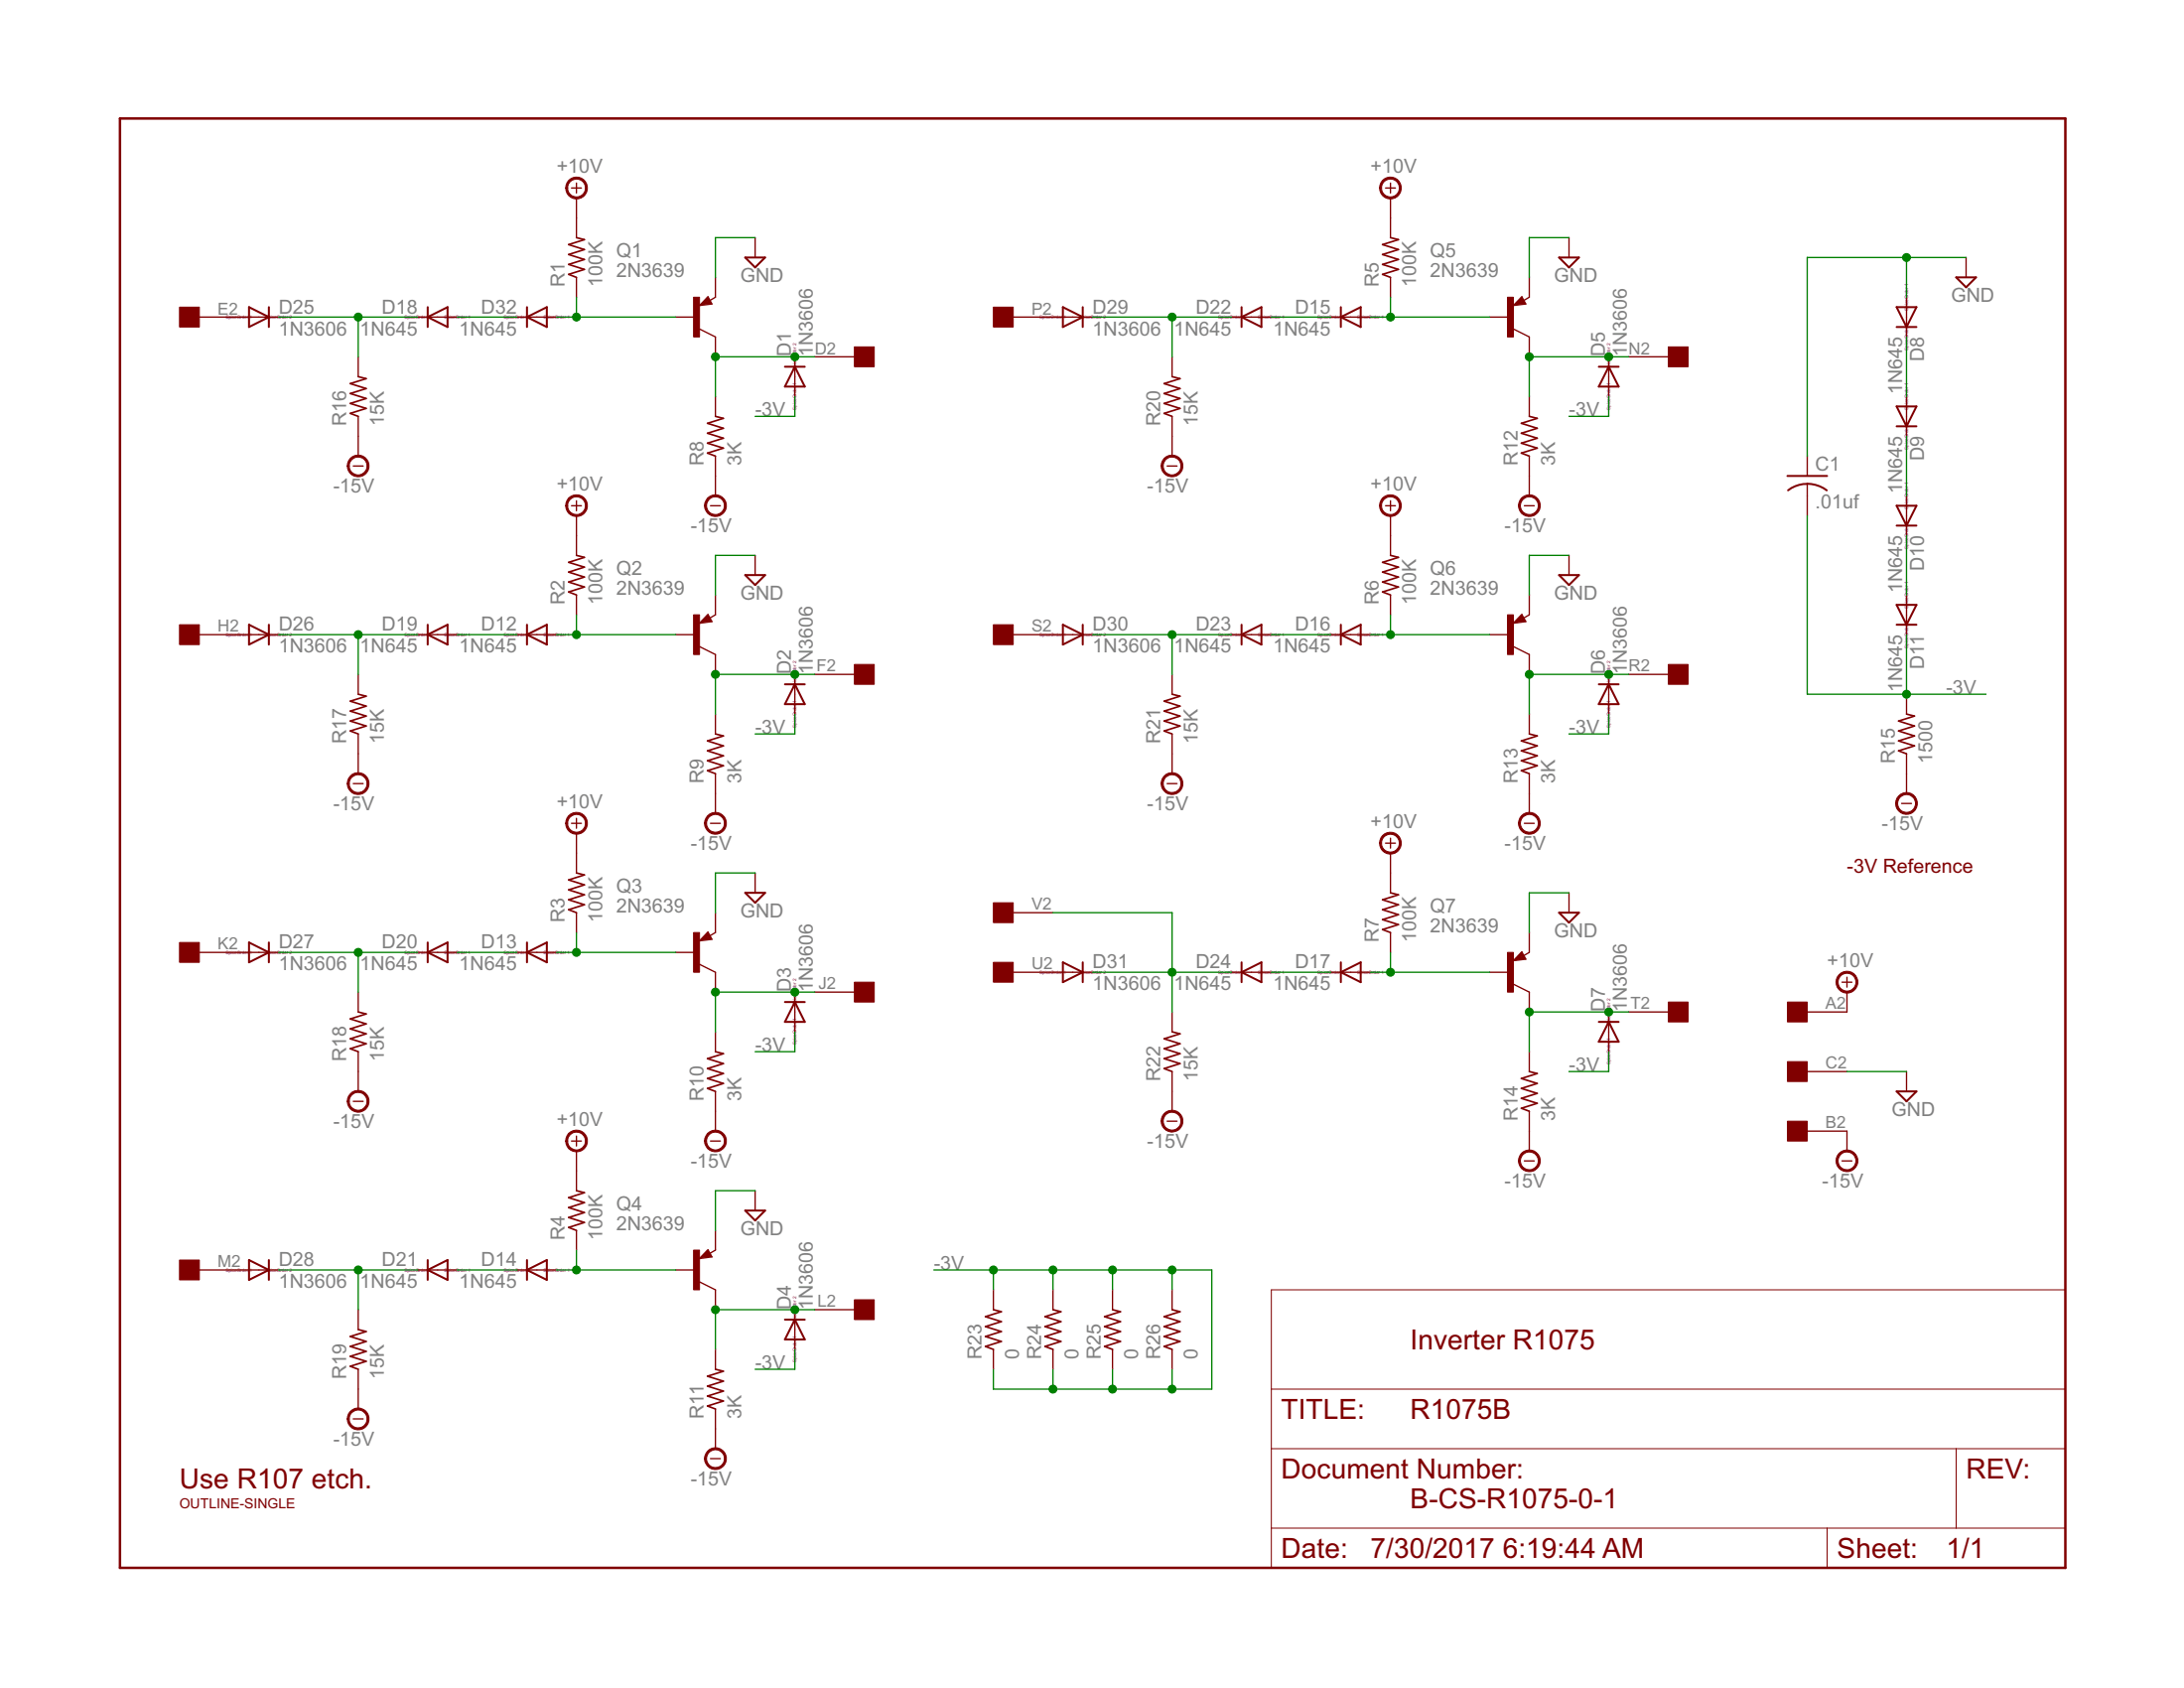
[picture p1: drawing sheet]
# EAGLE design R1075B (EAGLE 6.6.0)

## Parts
C1  .01uf  C-US  [C063-025X075]
D1  1N3606  1N4148DO35-10  [DO35-10]
D2  1N3606  1N4148DO35-10  [DO35-10]
D3  1N3606  1N4148DO35-10  [DO35-10]
D4  1N3606  1N4148DO35-10  [DO35-10]
D5  1N3606  1N4148DO35-10  [DO35-10]
D6  1N3606  1N4148DO35-10  [DO35-10]
D7  1N3606  1N4148DO35-10  [DO35-10]
D8  1N645  1N4148DO35-10  [DO35-10]
D9  1N645  1N4148DO35-10  [DO35-10]
D10  1N645  1N4148DO35-10  [DO35-10]
D11  1N645  1N4148DO35-10  [DO35-10]
D12  1N645  1N4148DO35-10  [DO35-10]
D13  1N645  1N4148DO35-10  [DO35-10]
D14  1N645  1N4148DO35-10  [DO35-10]
D15  1N645  1N4148DO35-10  [DO35-10]
D16  1N645  1N4148DO35-10  [DO35-10]
D17  1N645  1N4148DO35-10  [DO35-10]
D18  1N645  1N4148DO35-10  [DO35-10]
D19  1N645  1N4148DO35-10  [DO35-10]
D20  1N645  1N4148DO35-10  [DO35-10]
D21  1N645  1N4148DO35-10  [DO35-10]
D22  1N645  1N4148DO35-10  [DO35-10]
D23  1N645  1N4148DO35-10  [DO35-10]
D24  1N645  1N4148DO35-10  [DO35-10]
D25  1N3606  1N4148DO35-10  [DO35-10]
D26  1N3606  1N4148DO35-10  [DO35-10]
D27  1N3606  1N4148DO35-10  [DO35-10]
D28  1N3606  1N4148DO35-10  [DO35-10]
D29  1N3606  1N4148DO35-10  [DO35-10]
D30  1N3606  1N4148DO35-10  [DO35-10]
D31  1N3606  1N4148DO35-10  [DO35-10]
D32  1N645  1N4148DO35-10  [DO35-10]
Q1  2N3639  2N3637  [TO39]
Q2  2N3639  2N3637  [TO39]
Q3  2N3639  2N3637  [TO39]
Q4  2N3639  2N3637  [TO39]
Q5  2N3639  2N3637  [TO39]
Q6  2N3639  2N3637  [TO39]
Q7  2N3639  2N3637  [TO39]
R1  100K  R-US_0207/10  [0207/10]
R2  100K  R-US_0207/10  [0207/10]
R3  100K  R-US_0207/10  [0207/10]
R4  100K  R-US_0207/10  [0207/10]
R5  100K  R-US_0207/10  [0207/10]
R6  100K  R-US_0207/10  [0207/10]
R7  100K  R-US_0207/10  [0207/10]
R8  3K  R-US_0207/10  [0207/10]
R9  3K  R-US_0207/10  [0207/10]
R10  3K  R-US_0207/10  [0207/10]
R11  3K  R-US_0207/10  [0207/10]
R12  3K  R-US_0207/10  [0207/10]
R13  3K  R-US_0207/10  [0207/10]
R14  3K  R-US_0207/10  [0207/10]
R15  1500  R-US_0207/10  [0207/10]
R16  15K  R-US_0207/10  [0207/10]
R17  15K  R-US_0207/10  [0207/10]
R18  15K  R-US_0207/10  [0207/10]
R19  15K  R-US_0207/10  [0207/10]
R20  15K  R-US_0207/10  [0207/10]
R21  15K  R-US_0207/10  [0207/10]
R22  15K  R-US_0207/10  [0207/10]
R23  0  R-US_0207/10  [0207/10]
R24  0  R-US_0207/10  [0207/10]
R25  0  R-US_0207/10  [0207/10]
R26  0  R-US_0207/10  [0207/10]
U$1  OUTLINE-SINGLE  [SINGLE]
U$2  EDGE-1  [EDGE-CON1]

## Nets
+10V [Power]: R1.2 R2.2 R3.2 R4.2 R5.2 R6.2 R7.2 U$2.A2
-3V [Power]: C1.2 D1.A D2.A D3.A D4.A D5.A D6.A D7.A D11.C R15.2 R23.1 R23.2 R24.1 R24.2 R25.1 R25.2 R26.1 R26.2
-15V [Power]: R8.1 R9.1 R10.1 R11.1 R12.1 R13.1 R14.1 R15.1 R16.1 R17.1 R18.1 R19.1 R20.1 R21.1 R22.1 U$2.B2
GND [Power]: C1.1 D8.A Q1.1(E) Q2.1(E) Q3.1(E) Q4.1(E) Q5.1(E) Q6.1(E) Q7.1(E) U$2.C2
N$1: D7.C Q7.3(C) R14.2 U$2.T2
N$2: D12.A Q2.2(B) R2.1
N$3: D8.C D9.A
N$4: D2.C Q2.3(C) R9.2 U$2.F2
N$5: D26.A U$2.H2
N$6: D19.C D26.C R17.2
N$7: D12.C D19.A
N$8: D13.A Q3.2(B) R3.1
N$9: D3.C Q3.3(C) R10.2 U$2.J2
N$10: D27.A U$2.K2
N$11: D20.C D27.C R18.2
N$12: D13.C D20.A
N$13: D9.C D10.A
N$14: D31.A U$2.U2
N$15: D17.A Q7.2(B) R7.1
N$16: D10.C D11.A
N$17: D24.C D31.C R22.2 U$2.V2
N$18: D17.C D24.A
N$19: D32.A Q1.2(B) R1.1
N$20: D1.C Q1.3(C) R8.2 U$2.D2
N$21: D25.A U$2.E2
N$22: D18.C D25.C R16.2
N$23: D18.A D32.C
N$24: D14.A Q4.2(B) R4.1
N$25: D4.C Q4.3(C) R11.2 U$2.L2
N$26: D28.A U$2.M2
N$27: D21.C D28.C R19.2
N$28: D14.C D21.A
N$29: D15.A Q5.2(B) R5.1
N$30: D5.C Q5.3(C) R12.2 U$2.N2
N$31: D29.A U$2.P2
N$32: D22.C D29.C R20.2
N$33: D15.C D22.A
N$34: D16.A Q6.2(B) R6.1
N$35: D6.C Q6.3(C) R13.2 U$2.R2
N$36: D30.A U$2.S2
N$37: D23.C D30.C R21.2
N$38: D16.C D23.A

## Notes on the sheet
- -3V Reference
- Inverter R1075
- Use R107 etch.
- B-CS-R1075-0-1
